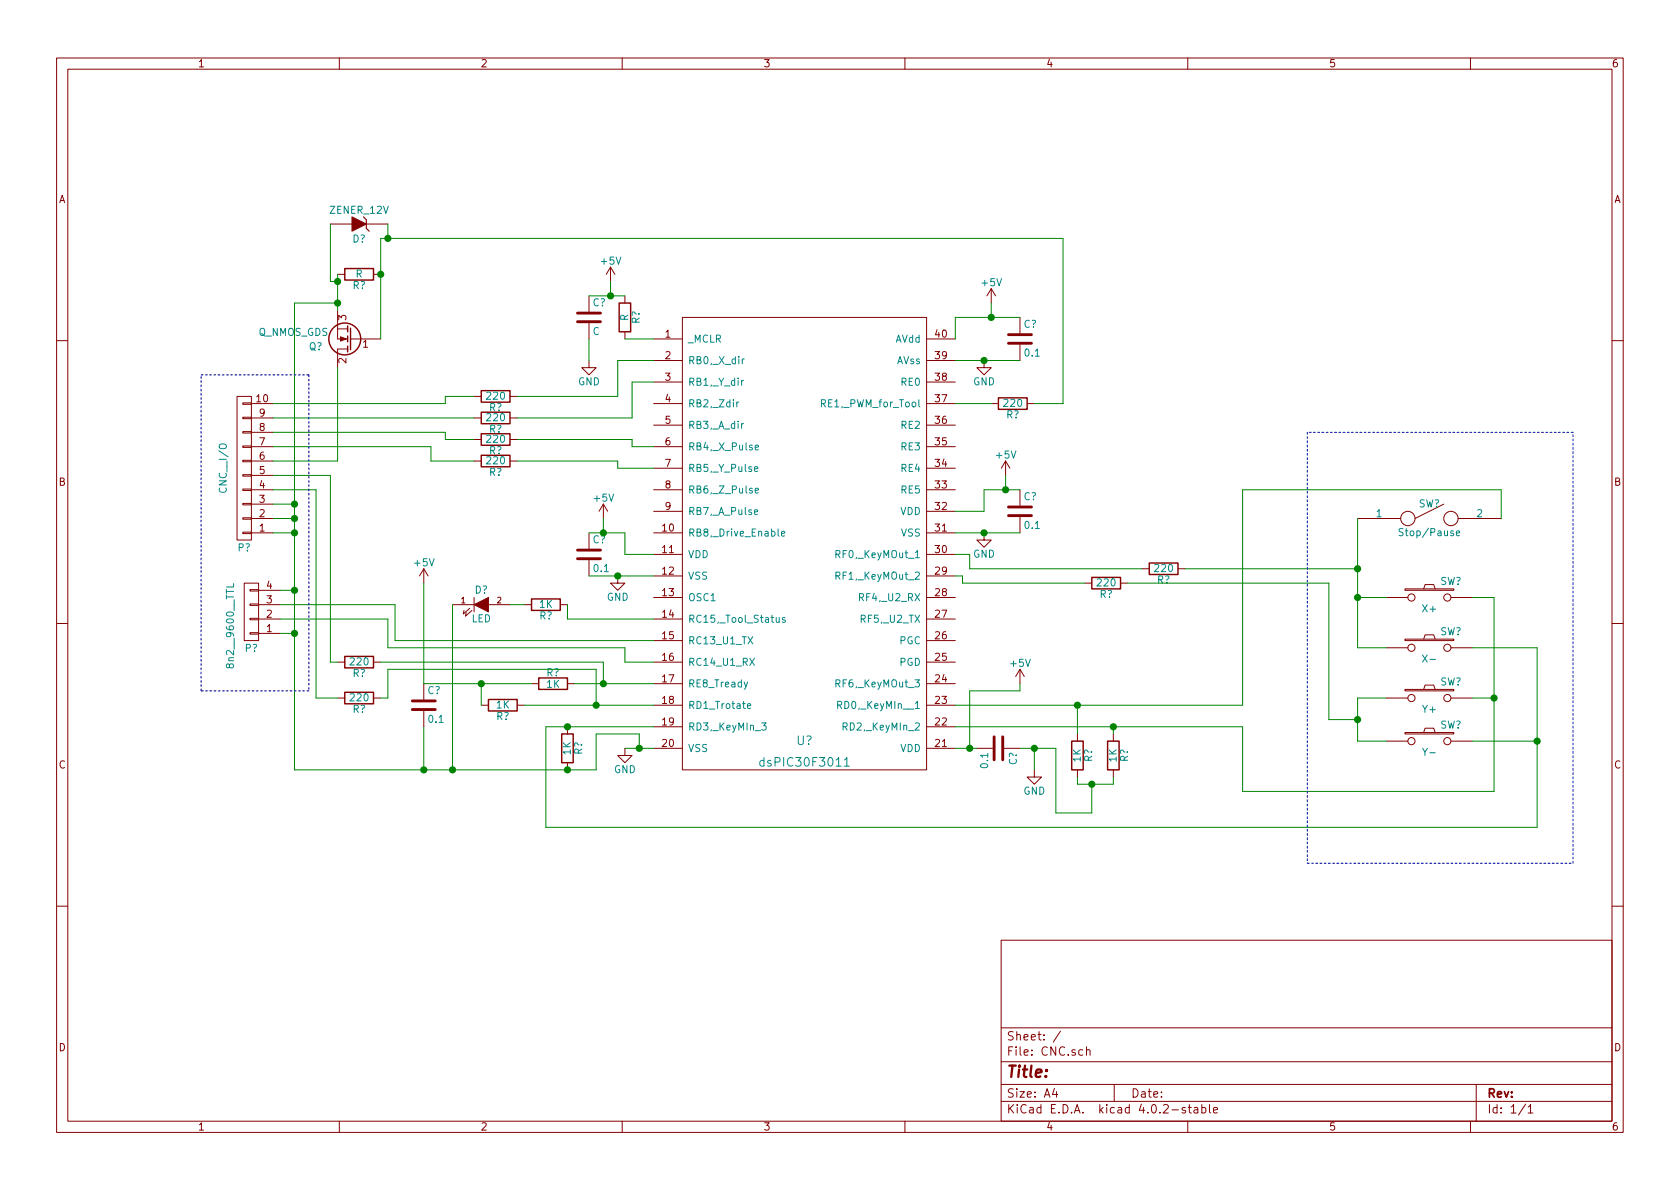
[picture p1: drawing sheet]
EESchema Schematic File Version 2
LIBS:power
LIBS:device
LIBS:transistors
LIBS:conn
LIBS:linear
LIBS:regul
LIBS:74xx
LIBS:cmos4000
LIBS:adc-dac
LIBS:memory
LIBS:xilinx
LIBS:microcontrollers
LIBS:dsp
LIBS:microchip
LIBS:analog_switches
LIBS:motorola
LIBS:texas
LIBS:intel
LIBS:audio
LIBS:interface
LIBS:digital-audio
LIBS:philips
LIBS:display
LIBS:cypress
LIBS:siliconi
LIBS:opto
LIBS:atmel
LIBS:contrib
LIBS:valves
LIBS:CNC-cache
EELAYER 25 0
EELAYER END
$Descr A4 11693 8268
encoding utf-8
Sheet 1 1
Title ""
Date ""
Rev ""
Comp ""
Comment1 ""
Comment2 ""
Comment3 ""
Comment4 ""
$EndDescr
$Comp
L GND #PWR?
U 1 1
P 6850 3700
F 0 "#PWR?" H 6850 3450 50  0001 C CNN
F 1 "GND" H 6850 3550 50  0000 C CNN
F 2 "" H 6850 3700 50  0000 C CNN
F 3 "" H 6850 3700 50  0000 C CNN
	1    6850 3700
	1    0    0    -1  
$EndComp
$Comp
L GND #PWR?
U 1 1
P 4300 4000
F 0 "#PWR?" H 4300 3750 50  0001 C CNN
F 1 "GND" H 4300 3850 50  0000 C CNN
F 2 "" H 4300 4000 50  0000 C CNN
F 3 "" H 4300 4000 50  0000 C CNN
	1    4300 4000
	1    0    0    -1  
$EndComp
$Comp
L GND #PWR?
U 1 1
P 4350 5200
F 0 "#PWR?" H 4350 4950 50  0001 C CNN
F 1 "GND" H 4350 5050 50  0000 C CNN
F 2 "" H 4350 5200 50  0000 C CNN
F 3 "" H 4350 5200 50  0000 C CNN
	1    4350 5200
	1    0    0    -1  
$EndComp
$Comp
L GND #PWR?
U 1 1
P 7200 5350
F 0 "#PWR?" H 7200 5100 50  0001 C CNN
F 1 "GND" H 7200 5200 50  0000 C CNN
F 2 "" H 7200 5350 50  0000 C CNN
F 3 "" H 7200 5350 50  0000 C CNN
	1    7200 5350
	1    0    0    -1  
$EndComp
$Comp
L GND #PWR?
U 1 1
P 6850 2500
F 0 "#PWR?" H 6850 2250 50  0001 C CNN
F 1 "GND" H 6850 2350 50  0000 C CNN
F 2 "" H 6850 2500 50  0000 C CNN
F 3 "" H 6850 2500 50  0000 C CNN
	1    6850 2500
	1    0    0    -1  
$EndComp
$Comp
L dsPIC30F3011 U?
U 1 1
P 5550 4100
F 0 "U?" H 5600 3050 60  0000 C CNN
F 1 "dsPIC30F3011" H 5600 2900 60  0000 C CNN
F 2 "" H 5600 2900 60  0000 C CNN
F 3 "" H 5600 2900 60  0000 C CNN
	1    5550 4100
	1    0    0    -1  
$EndComp
$Comp
L C C?
U 1 1
P 7100 3550
F 0 "C?" H 7125 3650 50  0000 L CNN
F 1 "0.1" H 7125 3450 50  0000 L CNN
F 2 "" H 7138 3400 50  0000 C CNN
F 3 "" H 7100 3550 50  0000 C CNN
	1    7100 3550
	1    0    0    -1  
$EndComp
$Comp
L C C?
U 1 1
P 6950 5200
F 0 "C?" H 6975 5300 50  0000 L CNN
F 1 "0.1" H 6975 5100 50  0000 L CNN
F 2 "" H 6988 5050 50  0000 C CNN
F 3 "" H 6950 5200 50  0000 C CNN
	1    6950 5200
	0    1    1    0   
$EndComp
$Comp
L C C?
U 1 1
P 4100 3850
F 0 "C?" H 4125 3950 50  0000 L CNN
F 1 "0.1" H 4125 3750 50  0000 L CNN
F 2 "" H 4138 3700 50  0000 C CNN
F 3 "" H 4100 3850 50  0000 C CNN
	1    4100 3850
	1    0    0    -1  
$EndComp
$Comp
L C C?
U 1 1
P 7100 2350
F 0 "C?" H 7125 2450 50  0000 L CNN
F 1 "0.1" H 7125 2250 50  0000 L CNN
F 2 "" H 7138 2200 50  0000 C CNN
F 3 "" H 7100 2350 50  0000 C CNN
	1    7100 2350
	1    0    0    -1  
$EndComp
$Comp
L SW_PUSH SW?
U 1 1
P 9950 4850
F 0 "SW?" H 10100 4960 50  0000 C CNN
F 1 "Y+" H 9950 4770 50  0000 C CNN
F 2 "" H 9950 4850 50  0000 C CNN
F 3 "" H 9950 4850 50  0000 C CNN
	1    9950 4850
	1    0    0    -1  
$EndComp
$Comp
L SW_PUSH SW?
U 1 1
P 9950 5150
F 0 "SW?" H 10100 5260 50  0000 C CNN
F 1 "Y-" H 9950 5070 50  0000 C CNN
F 2 "" H 9950 5150 50  0000 C CNN
F 3 "" H 9950 5150 50  0000 C CNN
	1    9950 5150
	1    0    0    -1  
$EndComp
$Comp
L SW_PUSH SW?
U 1 1
P 9950 4500
F 0 "SW?" H 10100 4610 50  0000 C CNN
F 1 "X-" H 9950 4420 50  0000 C CNN
F 2 "" H 9950 4500 50  0000 C CNN
F 3 "" H 9950 4500 50  0000 C CNN
	1    9950 4500
	1    0    0    -1  
$EndComp
$Comp
L SW_PUSH SW?
U 1 1
P 9950 4150
F 0 "SW?" H 10100 4260 50  0000 C CNN
F 1 "X+" H 9950 4070 50  0000 C CNN
F 2 "" H 9950 4150 50  0000 C CNN
F 3 "" H 9950 4150 50  0000 C CNN
	1    9950 4150
	1    0    0    -1  
$EndComp
$Comp
L SPST SW?
U 1 1
P 9950 3600
F 0 "SW?" H 9950 3700 50  0000 C CNN
F 1 "Stop/Pause" H 9950 3500 50  0000 C CNN
F 2 "" H 9950 3600 50  0000 C CNN
F 3 "" H 9950 3600 50  0000 C CNN
	1    9950 3600
	1    0    0    -1  
$EndComp
$Comp
L R R?
U 1 1
P 8100 3950
F 0 "R?" V 8180 3950 50  0000 C CNN
F 1 "220" V 8100 3950 50  0000 C CNN
F 2 "" V 8030 3950 50  0000 C CNN
F 3 "" H 8100 3950 50  0000 C CNN
	1    8100 3950
	0    1    1    0   
$EndComp
$Comp
L R R?
U 1 1
P 7700 4050
F 0 "R?" V 7780 4050 50  0000 C CNN
F 1 "220" V 7700 4050 50  0000 C CNN
F 2 "" V 7630 4050 50  0000 C CNN
F 3 "" H 7700 4050 50  0000 C CNN
	1    7700 4050
	0    1    1    0   
$EndComp
$Comp
L R R?
U 1 1
P 7500 5250
F 0 "R?" V 7580 5250 50  0000 C CNN
F 1 "1K" V 7500 5250 50  0000 C CNN
F 2 "" V 7430 5250 50  0000 C CNN
F 3 "" H 7500 5250 50  0000 C CNN
	1    7500 5250
	1    0    0    -1  
$EndComp
$Comp
L R R?
U 1 1
P 7750 5250
F 0 "R?" V 7830 5250 50  0000 C CNN
F 1 "1K" V 7750 5250 50  0000 C CNN
F 2 "" V 7680 5250 50  0000 C CNN
F 3 "" H 7750 5250 50  0000 C CNN
	1    7750 5250
	1    0    0    -1  
$EndComp
$Comp
L R R?
U 1 1
P 3950 5200
F 0 "R?" V 4030 5200 50  0000 C CNN
F 1 "1K" V 3950 5200 50  0000 C CNN
F 2 "" V 3880 5200 50  0000 C CNN
F 3 "" H 3950 5200 50  0000 C CNN
	1    3950 5200
	1    0    0    -1  
$EndComp
$Comp
L LED D?
U 1 1
P 3350 4200
F 0 "D?" H 3350 4300 50  0000 C CNN
F 1 "LED" H 3350 4100 50  0000 C CNN
F 2 "" H 3350 4200 50  0000 C CNN
F 3 "" H 3350 4200 50  0000 C CNN
	1    3350 4200
	1    0    0    -1  
$EndComp
$Comp
L R R?
U 1 1
P 3800 4200
F 0 "R?" V 3880 4200 50  0000 C CNN
F 1 "1K" V 3800 4200 50  0000 C CNN
F 2 "" V 3730 4200 50  0000 C CNN
F 3 "" H 3800 4200 50  0000 C CNN
	1    3800 4200
	0    1    1    0   
$EndComp
$Comp
L R R?
U 1 1
P 4350 2200
F 0 "R?" V 4430 2200 50  0000 C CNN
F 1 "R" V 4350 2200 50  0000 C CNN
F 2 "" V 4280 2200 50  0000 C CNN
F 3 "" H 4350 2200 50  0000 C CNN
	1    4350 2200
	1    0    0    -1  
$EndComp
$Comp
L C C?
U 1 1
P 4100 2200
F 0 "C?" H 4125 2300 50  0000 L CNN
F 1 "C" H 4125 2100 50  0000 L CNN
F 2 "" H 4138 2050 50  0000 C CNN
F 3 "" H 4100 2200 50  0000 C CNN
	1    4100 2200
	1    0    0    -1  
$EndComp
$Comp
L GND #PWR?
U 1 1
P 4100 2500
F 0 "#PWR?" H 4100 2250 50  0001 C CNN
F 1 "GND" H 4100 2350 50  0000 C CNN
F 2 "" H 4100 2500 50  0000 C CNN
F 3 "" H 4100 2500 50  0000 C CNN
	1    4100 2500
	1    0    0    -1  
$EndComp
$Comp
L +5V #PWR?
U 1 1
P 6900 2100
F 0 "#PWR?" H 6900 1950 50  0001 C CNN
F 1 "+5V" H 6900 2240 50  0000 C CNN
F 2 "" H 6900 2100 50  0000 C CNN
F 3 "" H 6900 2100 50  0000 C CNN
	1    6900 2100
	1    0    0    -1  
$EndComp
$Comp
L +5V #PWR?
U 1 1
P 4250 1950
F 0 "#PWR?" H 4250 1800 50  0001 C CNN
F 1 "+5V" H 4250 2090 50  0000 C CNN
F 2 "" H 4250 1950 50  0000 C CNN
F 3 "" H 4250 1950 50  0000 C CNN
	1    4250 1950
	1    0    0    -1  
$EndComp
$Comp
L +5V #PWR?
U 1 1
P 4200 3600
F 0 "#PWR?" H 4200 3450 50  0001 C CNN
F 1 "+5V" H 4200 3740 50  0000 C CNN
F 2 "" H 4200 3600 50  0000 C CNN
F 3 "" H 4200 3600 50  0000 C CNN
	1    4200 3600
	1    0    0    -1  
$EndComp
$Comp
L +5V #PWR?
U 1 1
P 7000 3300
F 0 "#PWR?" H 7000 3150 50  0001 C CNN
F 1 "+5V" H 7000 3440 50  0000 C CNN
F 2 "" H 7000 3300 50  0000 C CNN
F 3 "" H 7000 3300 50  0000 C CNN
	1    7000 3300
	1    0    0    -1  
$EndComp
$Comp
L +5V #PWR?
U 1 1
P 7100 4750
F 0 "#PWR?" H 7100 4600 50  0001 C CNN
F 1 "+5V" H 7100 4890 50  0000 C CNN
F 2 "" H 7100 4750 50  0000 C CNN
F 3 "" H 7100 4750 50  0000 C CNN
	1    7100 4750
	1    0    0    -1  
$EndComp
$Comp
L R R?
U 1 1
P 3450 2750
F 0 "R?" V 3530 2750 50  0000 C CNN
F 1 "220" V 3450 2750 50  0000 C CNN
F 2 "" V 3380 2750 50  0000 C CNN
F 3 "" H 3450 2750 50  0000 C CNN
	1    3450 2750
	0    1    1    0   
$EndComp
$Comp
L R R?
U 1 1
P 3450 2900
F 0 "R?" V 3530 2900 50  0000 C CNN
F 1 "220" V 3450 2900 50  0000 C CNN
F 2 "" V 3380 2900 50  0000 C CNN
F 3 "" H 3450 2900 50  0000 C CNN
	1    3450 2900
	0    1    1    0   
$EndComp
$Comp
L R R?
U 1 1
P 3450 3050
F 0 "R?" V 3530 3050 50  0000 C CNN
F 1 "220" V 3450 3050 50  0000 C CNN
F 2 "" V 3380 3050 50  0000 C CNN
F 3 "" H 3450 3050 50  0000 C CNN
	1    3450 3050
	0    1    1    0   
$EndComp
$Comp
L R R?
U 1 1
P 3450 3200
F 0 "R?" V 3530 3200 50  0000 C CNN
F 1 "220" V 3450 3200 50  0000 C CNN
F 2 "" V 3380 3200 50  0000 C CNN
F 3 "" H 3450 3200 50  0000 C CNN
	1    3450 3200
	0    1    1    0   
$EndComp
$Comp
L R R?
U 1 1
P 3850 4750
F 0 "R?" V 3930 4750 50  0000 C CNN
F 1 "1K" V 3850 4750 50  0000 C CNN
F 2 "" V 3780 4750 50  0000 C CNN
F 3 "" H 3850 4750 50  0000 C CNN
	1    3850 4750
	0    -1   -1   0   
$EndComp
$Comp
L R R?
U 1 1
P 3500 4900
F 0 "R?" V 3580 4900 50  0000 C CNN
F 1 "1K" V 3500 4900 50  0000 C CNN
F 2 "" V 3430 4900 50  0000 C CNN
F 3 "" H 3500 4900 50  0000 C CNN
	1    3500 4900
	0    1    1    0   
$EndComp
$Comp
L C C?
U 1 1
P 2950 4900
F 0 "C?" H 2975 5000 50  0000 L CNN
F 1 "0.1" H 2975 4800 50  0000 L CNN
F 2 "" H 2988 4750 50  0000 C CNN
F 3 "" H 2950 4900 50  0000 C CNN
	1    2950 4900
	1    0    0    -1  
$EndComp
$Comp
L +5V #PWR?
U 1 1
P 2950 4050
F 0 "#PWR?" H 2950 3900 50  0001 C CNN
F 1 "+5V" H 2950 4190 50  0000 C CNN
F 2 "" H 2950 4050 50  0000 C CNN
F 3 "" H 2950 4050 50  0000 C CNN
	1    2950 4050
	1    0    0    -1  
$EndComp
$Comp
L R R?
U 1 1
P 2500 4600
F 0 "R?" V 2580 4600 50  0000 C CNN
F 1 "220" V 2500 4600 50  0000 C CNN
F 2 "" V 2430 4600 50  0000 C CNN
F 3 "" H 2500 4600 50  0000 C CNN
	1    2500 4600
	0    1    1    0   
$EndComp
$Comp
L R R?
U 1 1
P 2500 4850
F 0 "R?" V 2580 4850 50  0000 C CNN
F 1 "220" V 2500 4850 50  0000 C CNN
F 2 "" V 2430 4850 50  0000 C CNN
F 3 "" H 2500 4850 50  0000 C CNN
	1    2500 4850
	0    1    1    0   
$EndComp
$Comp
L R R?
U 1 1
P 7050 2800
F 0 "R?" V 7130 2800 50  0000 C CNN
F 1 "220" V 7050 2800 50  0000 C CNN
F 2 "" V 6980 2800 50  0000 C CNN
F 3 "" H 7050 2800 50  0000 C CNN
	1    7050 2800
	0    1    1    0   
$EndComp
$Comp
L CONN_01X04 P?
U 1 1
P 1750 4250
F 0 "P?" H 1750 4500 50  0000 C CNN
F 1 "8n2__9600__TTL" V 1900 4350 50  0000 C CNN
F 2 "" H 1750 4250 50  0000 C CNN
F 3 "" H 1750 4250 50  0000 C CNN
	1    1750 4250
	-1   0    0    1   
$EndComp
$Comp
L CONN_01X10 P?
U 1 1
P 1700 3250
F 0 "P?" H 1700 3800 50  0000 C CNN
F 1 "CNC__I/O" V 1850 3250 50  0000 C CNN
F 2 "" H 1700 3250 50  0000 C CNN
F 3 "" H 1700 3250 50  0000 C CNN
	1    1700 3250
	-1   0    0    1   
$EndComp
$Comp
L Q_NMOS_GDS Q?
U 1 1
P 2450 2350
F 0 "Q?" H 2750 2400 50  0000 R CNN
F 1 "Q_NMOS_GDS" H 3100 2300 50  0000 R CNN
F 2 "" H 2650 2450 50  0000 C CNN
F 3 "" H 2450 2350 50  0000 C CNN
	1    2450 2350
	-1   0    0    1   
$EndComp
$Comp
L R R?
U 1 1
P 2500 1900
F 0 "R?" V 2580 1900 50  0000 C CNN
F 1 "R" V 2500 1900 50  0000 C CNN
F 2 "" V 2430 1900 50  0000 C CNN
F 3 "" H 2500 1900 50  0000 C CNN
	1    2500 1900
	0    1    1    0   
$EndComp
$Comp
L ZENER D?
U 1 1
P 2500 1550
F 0 "D?" H 2500 1650 50  0000 C CNN
F 1 "ZENER_12V" H 2500 1450 50  0000 C CNN
F 2 "" H 2500 1550 50  0000 C CNN
F 3 "" H 2500 1550 50  0000 C CNN
	1    2500 1550
	-1   0    0    1   
$EndComp
Connection ~ 10400 4850
Wire Wire Line
	10400 5500 8650 5500
Wire Wire Line
	10250 4500 10700 4500
Wire Wire Line
	10400 4150 10250 4150
Connection ~ 7750 5050
Wire Wire Line
	8650 5500 8650 5050
Wire Wire Line
	8650 5050 6650 5050
Wire Wire Line
	10250 5150 10700 5150
Wire Wire Line
	10400 4850 10250 4850
Wire Wire Line
	10400 4150 10400 5500
Wire Wire Line
	10450 3400 10450 3600
Wire Wire Line
	8650 3400 10450 3400
Connection ~ 9450 5000
Wire Wire Line
	9250 5000 9450 5000
Wire Wire Line
	9250 4050 9250 5000
Wire Wire Line
	7850 4050 9250 4050
Connection ~ 9450 3950
Wire Wire Line
	9450 5150 9650 5150
Wire Wire Line
	9450 4850 9450 5150
Wire Wire Line
	9650 4850 9450 4850
Connection ~ 9450 4150
Wire Wire Line
	9450 4150 9650 4150
Wire Wire Line
	9450 4500 9650 4500
Wire Wire Line
	9450 3600 9450 4500
Connection ~ 3950 5050
Wire Wire Line
	3800 5750 3800 5050
Wire Wire Line
	8250 3950 9450 3950
Wire Wire Line
	3600 3050 4400 3050
Wire Wire Line
	4400 2900 3600 2900
Wire Wire Line
	4400 2650 4400 2900
Wire Wire Line
	4550 2650 4400 2650
Wire Wire Line
	4300 2750 3600 2750
Wire Wire Line
	4300 2500 4300 2750
Wire Wire Line
	4550 2500 4300 2500
Connection ~ 4200 3700
Wire Wire Line
	4200 3600 4200 3700
Connection ~ 4250 2050
Wire Wire Line
	4250 1950 4250 2050
Connection ~ 6900 2200
Wire Wire Line
	6900 2100 6900 2200
Connection ~ 7000 3400
Wire Wire Line
	7000 3300 7000 3400
Connection ~ 6750 5200
Wire Wire Line
	7100 4800 7100 4750
Wire Wire Line
	6750 4800 7100 4800
Wire Wire Line
	6750 5200 6750 4800
Wire Wire Line
	4100 2350 4100 2500
Wire Wire Line
	4100 2050 4350 2050
Wire Wire Line
	4550 2350 4350 2350
Connection ~ 3950 5350
Wire Wire Line
	3950 4300 4550 4300
Wire Wire Line
	7750 5100 7750 5050
Connection ~ 7500 4900
Wire Wire Line
	7500 5100 7500 4900
Connection ~ 7200 5200
Connection ~ 7600 5450
Wire Wire Line
	7600 5650 7600 5450
Wire Wire Line
	7350 5650 7600 5650
Wire Wire Line
	7350 5200 7350 5650
Wire Wire Line
	7500 5450 7500 5400
Wire Wire Line
	7500 5450 7750 5450
Wire Wire Line
	7750 5450 7750 5400
Connection ~ 4450 5200
Wire Wire Line
	4450 5100 4450 5200
Wire Wire Line
	4150 5100 4450 5100
Wire Wire Line
	4150 5350 4150 5100
Wire Wire Line
	2050 5350 4150 5350
Wire Wire Line
	3800 5050 4550 5050
Wire Wire Line
	6700 4050 7550 4050
Wire Wire Line
	6750 3950 7950 3950
Wire Wire Line
	6700 4000 6700 4050
Wire Wire Line
	6650 4000 6700 4000
Wire Wire Line
	6750 3850 6750 3950
Wire Wire Line
	6650 3850 6750 3850
Wire Wire Line
	4350 5200 4550 5200
Wire Wire Line
	6650 5200 6800 5200
Wire Wire Line
	7100 5200 7350 5200
Wire Wire Line
	7200 5350 7200 5200
Wire Wire Line
	4350 3850 4550 3850
Wire Wire Line
	4350 3700 4350 3850
Wire Wire Line
	4100 3700 4350 3700
Connection ~ 4300 4000
Wire Wire Line
	4100 4000 4550 4000
Wire Wire Line
	6850 3550 6650 3550
Wire Wire Line
	6850 3400 6850 3550
Wire Wire Line
	6850 3400 7100 3400
Connection ~ 6850 3700
Wire Wire Line
	6650 3700 7100 3700
Wire Wire Line
	6650 2200 6650 2350
Wire Wire Line
	6650 2200 7100 2200
Connection ~ 6850 2500
Wire Wire Line
	6650 2500 7100 2500
Wire Wire Line
	10700 4500 10700 5750
Wire Wire Line
	10700 5750 3800 5750
Connection ~ 10700 5150
Wire Wire Line
	6650 4900 8650 4900
Wire Wire Line
	8650 4900 8650 3400
Wire Notes Line
	9100 3000 9100 6000
Wire Notes Line
	9100 6000 10950 6000
Wire Notes Line
	10950 6000 10950 3000
Wire Notes Line
	10950 3000 9100 3000
Wire Wire Line
	4400 3050 4400 3100
Wire Wire Line
	4400 3100 4550 3100
Wire Wire Line
	3600 3200 4300 3200
Wire Wire Line
	4300 3200 4300 3250
Wire Wire Line
	4300 3250 4550 3250
Wire Wire Line
	3150 4200 3150 5350
Wire Wire Line
	3650 4900 4550 4900
Wire Wire Line
	3350 4900 3350 4750
Wire Wire Line
	2950 4750 3700 4750
Connection ~ 3350 4750
Wire Wire Line
	2950 5050 2950 5350
Connection ~ 3150 5350
Wire Wire Line
	2950 4050 2950 4750
Wire Wire Line
	2700 4650 4150 4650
Wire Wire Line
	4150 4650 4150 4900
Connection ~ 4150 4900
Wire Wire Line
	4000 4750 4550 4750
Wire Wire Line
	4200 4600 4200 4750
Wire Wire Line
	2650 4600 4200 4600
Connection ~ 4200 4750
Wire Wire Line
	2700 4650 2700 4850
Wire Wire Line
	2700 4850 2650 4850
Wire Wire Line
	3950 4300 3950 4200
Wire Wire Line
	3550 4200 3650 4200
Wire Wire Line
	6650 2800 6900 2800
Wire Wire Line
	1900 2800 3100 2800
Wire Wire Line
	3100 2800 3100 2750
Wire Wire Line
	3100 2750 3300 2750
Wire Wire Line
	1900 2900 3300 2900
Wire Wire Line
	1900 3000 3100 3000
Wire Wire Line
	3100 3000 3100 3050
Wire Wire Line
	3100 3050 3300 3050
Wire Wire Line
	1900 3100 3000 3100
Wire Wire Line
	3000 3100 3000 3200
Wire Wire Line
	3000 3200 3300 3200
Wire Wire Line
	2350 4600 2300 4600
Wire Wire Line
	2300 4600 2300 3300
Wire Wire Line
	2300 3300 1900 3300
Wire Wire Line
	2350 4850 2200 4850
Wire Wire Line
	2200 4850 2200 3400
Wire Wire Line
	2200 3400 1900 3400
Wire Wire Line
	4550 4600 4350 4600
Wire Wire Line
	4350 4600 4350 4500
Wire Wire Line
	4350 4500 2700 4500
Wire Wire Line
	2700 4500 2700 4300
Wire Wire Line
	2700 4300 1950 4300
Wire Wire Line
	4550 4450 2750 4450
Wire Wire Line
	2750 4450 2750 4200
Wire Wire Line
	2750 4200 1950 4200
Wire Wire Line
	1950 4100 2050 4100
Wire Wire Line
	2050 2100 2050 5350
Wire Wire Line
	2050 4400 1950 4400
Connection ~ 2050 4400
Connection ~ 2950 5350
Wire Wire Line
	2050 3500 1900 3500
Connection ~ 2050 4100
Wire Wire Line
	1900 3600 2050 3600
Connection ~ 2050 3600
Wire Wire Line
	1900 3700 2050 3700
Connection ~ 2050 3700
Wire Wire Line
	7200 2800 7400 2800
Wire Wire Line
	7400 2800 7400 1650
Wire Wire Line
	7400 1650 2650 1650
Wire Wire Line
	2350 2550 2350 3200
Wire Wire Line
	2350 3200 1900 3200
Wire Wire Line
	2650 1650 2650 2350
Connection ~ 2650 1900
Wire Wire Line
	2350 2150 2350 1900
Wire Wire Line
	2700 1550 2700 1650
Connection ~ 2700 1650
Wire Wire Line
	2350 1950 2300 1950
Wire Wire Line
	2300 1950 2300 1550
Connection ~ 2350 1950
Wire Wire Line
	2050 2100 2350 2100
Connection ~ 2350 2100
Connection ~ 2050 3500
Wire Notes Line
	1400 2600 2150 2600
Wire Notes Line
	2150 2600 2150 4800
Wire Notes Line
	2150 4800 1400 4800
Wire Notes Line
	1400 4800 1400 2600
$EndSCHEMATC
